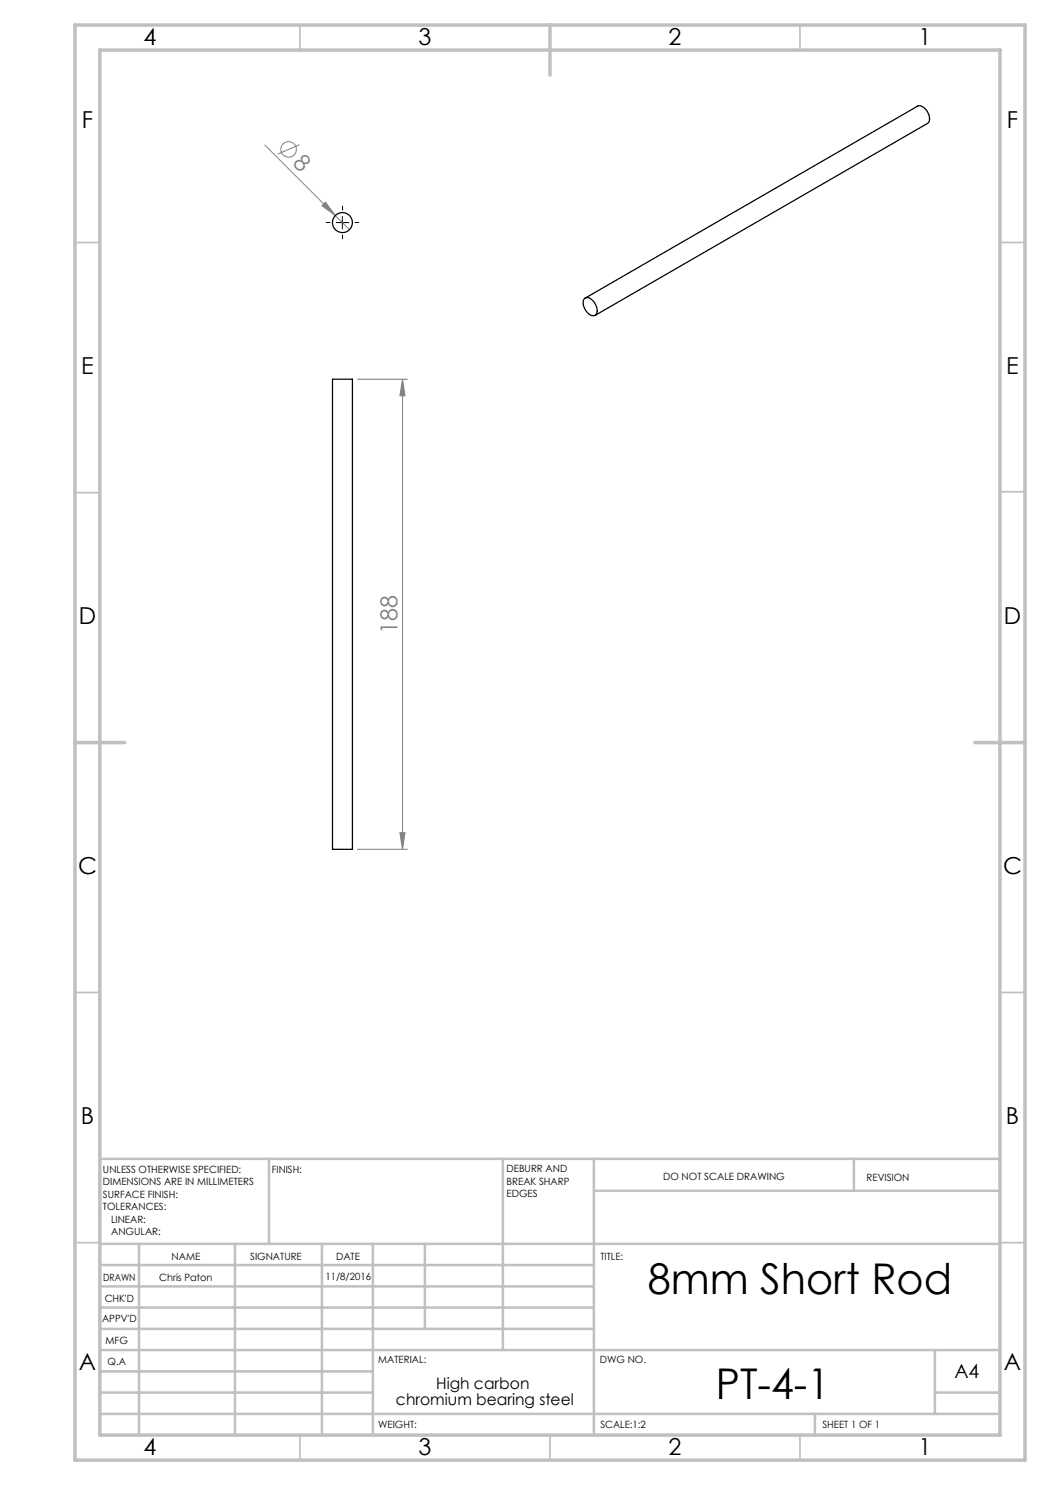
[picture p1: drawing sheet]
<svg xmlns="http://www.w3.org/2000/svg" width="210mm" height="297mm" viewBox="0 0 210 297" stroke-linecap="round" stroke-linejoin="round" font-family="sans-serif">
<g fill="none" stroke="#808080" stroke-width=".2">
<path d="M53 29l16.9 16.9M59.9 28.9l-4.4 1.9M64.4 41.1l.7-.7 2 2.7zM71.5 75.8h10M80.5 75.8l.5 3.4h-1zM80.5 75.8v94.1M71.5 169.9h10M80 166.5h1l-.5 3.4z"/>
<circle cx="57.7" cy="29.9" r="1.55"/>
</g>
<path d="M66 44.5h-.7M68.5 42v-.7M68.5 47v.8M71 44.5h.8" fill="none" stroke="#000" stroke-width=".2" stroke-dasharray="15.2 1.3 1.3 1.3"/>
<path d="M67.2 44.5h2.5M68.5 43.3v2.5" fill="none" stroke="#000" stroke-width=".2"/>
<g fill="none" stroke="#c0c0c0" stroke-width=".35">
<path d="M60 5v5M160 5v5M15 48.5h5M200 48.5h5M15 98.5h5M200 98.4h5M15 198.5h5M200 198.5h5M15 248.5h5M200 248.5h5M60 287v5M110 287v5"/>
<path d="M160 287v5"/>
</g>
<g fill="none" stroke="#c0c0c0" stroke-width=".5">
<path d="M53.8 231.8v17M100.6 231.8v38.2M118.8 231.8v55.2M118.8 238.2h81.2M170.8 231.8v6.4M200 231.8h-180v55.2M20 248.8h180M20 257.3h98.8M20 253h98.8M27.8 248.8v38.2M47 248.8v38.2M64.4 248.8v38.2"/>
<path d="M74.6 248.8v38.2M85 248.8v17M20 265.8h98.8M20 261.5h98.8M20 278.5h54.6M20 274.3h54.6M20 270h180M187 278.5h13M187 270v12.8M20 282.8h180M163 282.8v4.2"/>
</g>
<path d="M15 5h190v287h-190zM20 10h180v277h-180zM110 5v10M15 148.5h10M195 148.5h10" fill="none" stroke="#c0c0c0" stroke-width=".7"/>
<g fill="#808080">
<path d="M64.4 41.1l.7-.7 2 2.7z"/>
<path d="M80 166.5h1l-.5 3.4zM80.5 75.8l.5 3.4h-1z"/>
</g>
<g fill="none" stroke="#000" stroke-width=".25">
<path d="M116.9 59.7a1.28 1.28 0 0 1 1.8 .6 2.2 2.2 0 0 1 .4 2.7 1.87 1.87 0 0 1-2.2-1.4l-.3-.9 .1-.6zM117.1 59.6l66.4-38.4a1.98 1.98 0 0 1 2.2 1.6 1.48 1.48 0 0 1-.2 1.9l-66.5 38.4M66.5 75.8h4v94.1h-4z"/>
<circle cx="68.5" cy="44.5" r="2"/>
</g>
<g font-size="8.5">
<text x="129.6" y="258.8">8mm Short Rod</text>
<text x="143.2" y="279.7">PT-4-1</text>
</g>
<g font-size="4.7">
<text x="28.7" y="9">4</text>
<text x="83.7" y="9">3</text>
<text x="133.7" y="9">2</text>
<text x="183.7" y="9">1</text>
<text x="16.4" y="25.5">F</text>
<text x="201.4" y="25.5">F</text>
<text x="16.2" y="74.8">E</text>
<text x="201.2" y="74.8">E</text>
<text x="15.8" y="124.8">D</text>
<text x="200.8" y="124.8">D</text>
<text x="15.6" y="174.8">C</text>
<text x="200.6" y="174.8">C</text>
<text x="16.2" y="224.8">B</text>
<text x="201.2" y="224.8">B</text>
<text x="15.8" y="274">A</text>
<text x="200.8" y="274">A</text>
<text x="28.7" y="291">4</text>
<text x="83.7" y="291">3</text>
<text x="133.7" y="291">2</text>
<text x="183.7" y="291">1</text>
</g>
<g font-size="4.7" fill="#808080">
<text x="58.3" y="32.9" transform="rotate(45 58.3 32.9)">8</text>
<text x="79.5" y="126.7" transform="rotate(-90 79.5 126.7)">188</text>
</g>
<text font-size="3.9" x="190.9" y="275.5">A4</text>
<g font-size="3.2">
<text x="79.2" y="281.1">chromium bearing steel</text>
<text x="87.2" y="277.9">High carbon</text>
</g>
<g font-size="2">
<text x="20.6" y="234.6">UNLESS OTHERWISE SPECIFIED:</text>
<text x="20.6" y="237.1">DIMENSIONS ARE IN MILLIMETERS</text>
<text x="20.6" y="239.6">SURFACE FINISH:</text>
<text x="54.4" y="234.6">FINISH:</text>
<text x="101.3" y="234.5">DEBURR AND</text>
<text x="101.3" y="237">BREAK SHARP</text>
<text x="101.3" y="239.5">EDGES</text>
<text x="132.6" y="236">DO NOT SCALE DRAWING</text>
<text x="173.3" y="236.2">REVISION</text>
<text x="20.6" y="242.1">TOLERANCES:</text>
<text x="22.2" y="244.6">LINEAR:</text>
<text x="22.2" y="247.1">ANGULAR:</text>
<text x="34.3" y="252">NAME</text>
<text x="50" y="251.9">SIGNATURE</text>
<text x="67.2" y="251.9">DATE</text>
<text x="120.1" y="251.9">TITLE:</text>
<text x="20.6" y="256.1">DRAWN</text>
<text x="31.8" y="256.1">Chris Paton</text>
<text x="65.1" y="255.9">11/8/2016</text>
<text x="20.9" y="260.3">CHK'D</text>
<text x="20.4" y="264.4">APPV'D</text>
<text x="21.1" y="268.8">MFG</text>
<text x="21.5" y="273">Q.A</text>
<text x="75.6" y="272.5">MATERIAL:</text>
<text x="120" y="272.5">DWG NO.</text>
<text x="75.6" y="285.5">WEIGHT:</text>
<text x="120.1" y="285.6">SCALE:1:2</text>
<text x="164.5" y="285.6">SHEET 1 OF 1</text>
</g>
</svg>
